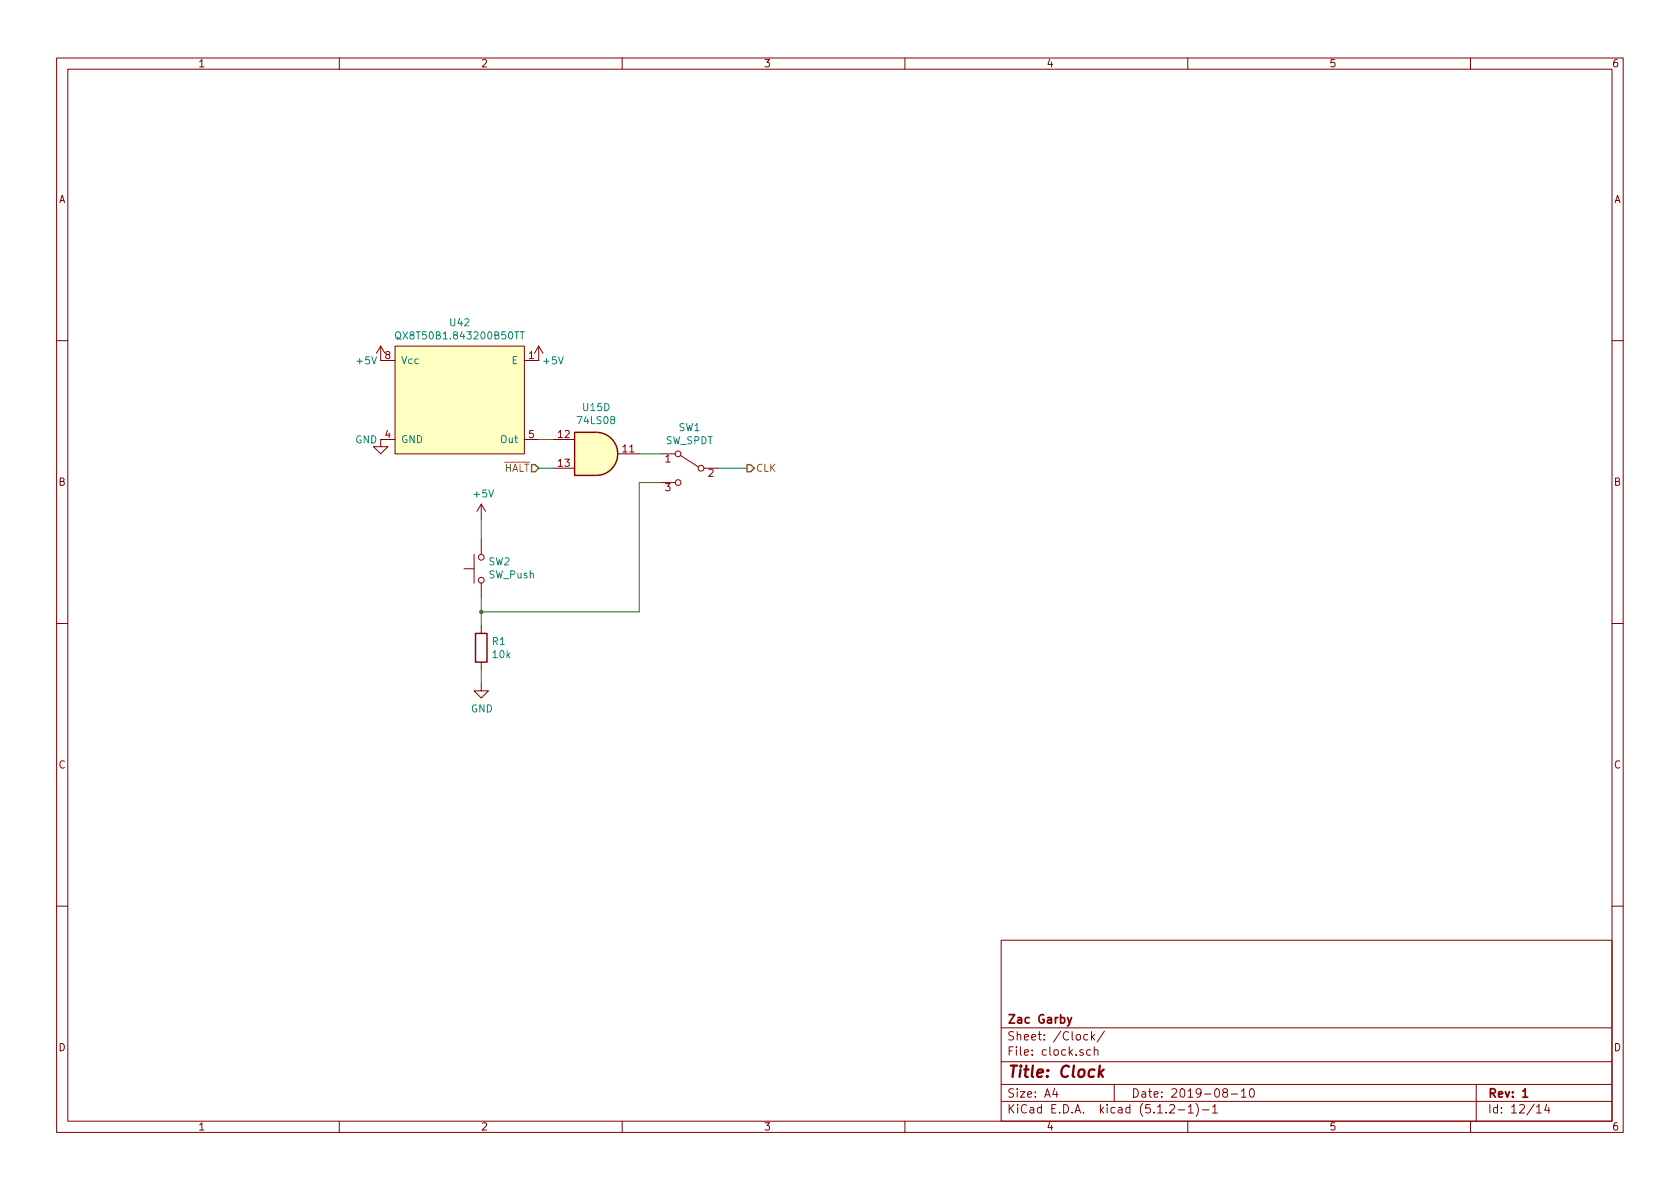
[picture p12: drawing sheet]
<svg xmlns="http://www.w3.org/2000/svg" width="297mm" height="210mm" viewBox="0 0 297 210" stroke-linecap="round" stroke-linejoin="round" font-family="sans-serif">
<g fill="none" stroke="#840000" stroke-width=".18">
<path d="M10 10.3h277v189.9h-277zM12 12.2h273v186.1h-273zM60 10.3v1.9M110 10.3v1.9M160 10.3v1.9M210 10.3v1.9M260 10.3v1.9M10 60.2h2M67.3 61.2v2.5h2.5M67.3 61.2l-.8 1.3M67.3 61.2l.8 1.3M69.8 61.2h22.9v19.1h-22.9z"/>
<path d="M69.8 77.7h-2.5v1.3h1.3l-1.3 1.3-1.3-1.3h1.3M92.7 77.7h2.5M95.2 61.2v2.5h-2.5M95.2 61.2l-.7 1.3M95.2 61.2l.8 1.3M97.8 77.7h3.8M285 60.2h2M83.8 98v5.1M85.1 89.1l-.8 1.3M85.1 89.1v2.6M85.1 95.5v2.5M85.1 89.1l.8 1.3"/>
<path d="M97.8 82.8h3.8M109.2 80.3h3.8M116.8 80.3h2.6M116.8 85.3h2.6M120.3 80.5l3.1 2M124.5 82.8h2.5M10 110.3h2M82 100.6h1.8M85.1 103.1v2.6M85.1 110.7v1.3M85.1 117.1v1.3M285 110.3h2"/>
<path d="M85.1 120.9v1.3h1.3l-1.3 1.2-1.3-1.2h1.3M10 160.2h2M177 166.3h108v32h-108zM285 160.2h2M60 198.3v1.9M110 198.3v1.9M160 198.3v1.9M177 194.8h108M177 191.8h108M177 187.8h108M177 181.8h108M186.5 192.5l-.4 1h1"/>
<path d="M186.8 193v1M192.3 183l-.4-.1-.3 .3 .1 .6 .2 .1 .4-.1M192.8 185.7l-.4-.1-.3 .3 .1 .6 .2 .1 .4-.1M193 182.4v1.5M193.1 183.4l.4 .5M193.5 185.7a.37 .37 0 0 1 .6 .1v.8M193.5 185.1v1.5M193.5 182.9l-.5 .6M195.3 182.3l-1.3 2M197 191.8v3M206.8 195.5l.2-.2h.4l.2 .2 .1 .3-.1 .2-.8 .8h.9M208.3 196.3h1.2"/>
<path d="M210 198.3v1.9M210.1 195.8l.4-.5v1.5M210.1 196.8h.9M211.5 195.1a1.71 1.71 0 0 1 0 2.3M212.6 196.3h1.1M214.4 195.8l.4-.5v1.5M214.4 196.8h.8M216.5 193.2l-.3-.3 .1-.2a.48 .48 0 0 1 .6-.1l.1 .2-.1 .3-.6 .1a.48 .48 0 0 0 0 .7l.2 .1 .5-.1v-.4l-.2-.3M217.7 193.5h1.1M219.5 193l.4-.5v1.5M219.5 194h.8M221.1 192.6l.2-.1a.8 .8 0 0 1 .5 .8 .8 .8 0 0 1-.5 .7 1 1 0 0 1-.2-1.4z"/>
<path d="M260 198.3v1.9M261 191.8v6.5M271.7 195.8l.4-.5v1.5M271.7 196.8h.8M273.5 195.2l-.4 1.1h.9M273.8 195.8v1"/>
<circle cx="85.1" cy="98.5" r=".51"/>
<circle cx="119.9" cy="85.3" r=".51"/>
<circle cx="119.9" cy="80.3" r=".51"/>
<circle cx="124" cy="82.8" r=".51"/>
<circle cx="85.1" cy="102.6" r=".51"/>
</g>
<path d="M188.7 179.9l.4 1M189.5 179.9l-.5 1.4-.3 .1M269.2 193l.5-.5v1.5M269.2 194h.9" fill="none" stroke="#840000" stroke-width=".3"/>
<path d="M194.5 188.4l-.3 2M194.5 189.7l.5 .7M195.1 189.1l-.8 .8" fill="none" stroke="#840000" stroke-width=".41"/>
<path d="M94 82.2h.6l.6 .6-.6 .6h-.6zM132.1 82.2h.6l.6 .6-.6 .6h-.6z" fill="none" stroke="#848400" stroke-width=".25"/>
<g fill="#ffffc2" stroke="#ffffc2" stroke-width=".18">
<path d="M69.8 61.2h22.9v19.1h-22.9z"/>
<path d="M105.4 76.4a3.8 3.8 0 0 1 3.8 3.9 3.8 3.8 0 0 1-3.8 3.8z"/>
<path d="M101.6 76.4h3.8v7.7h-3.8z"/>
</g>
<path d="M70 58.8l.3-.1a.47 .47 0 0 1 .5 .4l-.1 .7-.2 .1h-.4a1 1 0 0 1-.1-1.1zM70.2 59.6l.7 .5M92 58.7h.7M92.3 58.7v1.2" fill="none" stroke="#008484" stroke-width=".18"/>
<path d="M101.6 76.4h3.8a3.8 3.8 0 0 1 3.8 3.9 3.8 3.8 0 0 1-3.8 3.8h-3.8zM84.1 112h2v5.1h-2z" fill="none" stroke="#840000" stroke-width=".25"/>
<path d="M95.2 77.7h2.6M85.1 91.7v3.8M95.2 82.8h2.6M113 80.3h3.8M116.8 85.3h-3.8v22.9h-27.9M127 82.8h5.1M85.1 105.7v5M85.1 118.4v2.5" fill="none" stroke="#008400" stroke-width=".18"/>
<circle cx="85.1" cy="108.2" r=".25" fill="#008400" stroke="#008400" stroke-width=".25"/>
<text font-size="2.8" fill="#840000" x="178" y="190.5">Title: Clock</text>
<g font-size="2.1" fill="#840000">
<text x="178" y="184">Sheet: /Clock/</text>
<text x="178" y="181">Zac Garby</text>
<text x="178" y="186.7">File: clock.sch</text>
<text x="178" y="196.9">KiCad E.D.A. kicad (5.1.2-1)-1</text>
<text x="178" y="194.1">Size: A4</text>
<text x="200" y="194.1">Date: 2019-08-10</text>
<text x="263" y="194.1">Rev: 1</text>
<text x="263" y="196.9">Id: 12/14</text>
</g>
<g font-size="1.8" fill="#840000">
<text x="35" y="11.9">1</text>
<text x="85" y="11.9">2</text>
<text x="135" y="11.9">3</text>
<text x="185" y="11.9">4</text>
<text x="235" y="11.9">5</text>
<text x="285" y="11.9">6</text>
<text x="10.4" y="35.9">A</text>
<text x="285.4" y="35.9">A</text>
<text x="68.1" y="63.5">8</text>
<text x="93.5" y="63.5">1</text>
<text x="68.1" y="77.5">4</text>
<text x="93.5" y="77.5">5</text>
<text x="98.7" y="77.5">12</text>
<text x="98.7" y="82.5">13</text>
<text x="110.2" y="80">11</text>
<text x="117.6" y="81.8">1</text>
<text x="10.4" y="85.9">B</text>
<text x="117.6" y="86.9">3</text>
<text x="125.2" y="84.3">2</text>
<text x="285.4" y="85.9">B</text>
<text x="10.4" y="135.9">C</text>
<text x="285.4" y="135.9">C</text>
<text x="10.4" y="185.9">D</text>
<text x="285.4" y="185.9">D</text>
<text x="35" y="199.9">1</text>
<text x="85" y="199.9">2</text>
<text x="135" y="199.9">3</text>
<text x="185" y="199.9">4</text>
<text x="235" y="199.9">5</text>
<text x="285" y="199.9">6</text>
</g>
<g font-size="1.8" fill="#008484">
<text x="79.7" y="57.7">U42</text>
<text x="63.2" y="64.4">+5V</text>
<text x="70.9" y="64.4">Vcc</text>
<text x="71" y="60">QX8T50B1.843200B50TT</text>
<text x="90.5" y="64.4">E</text>
<text x="96.2" y="64.4">+5V</text>
<text x="102.3" y="75">74LS08</text>
<text x="103.1" y="72.7">U15D</text>
<text x="120" y="76.2">SW1</text>
<text x="62.8" y="78.4">GND</text>
<text x="70.9" y="78.4">GND</text>
<text x="88.6" y="78.4">Out</text>
<text x="117.6" y="78.6">SW_SPDT</text>
<text x="83.9" y="88">+5V</text>
<text x="86.4" y="100">SW2</text>
<text x="86.4" y="102.3">SW_Push</text>
<text x="87.1" y="114.1">R1</text>
<text x="87.2" y="116.4">10k</text>
<text x="83.3" y="126">GND</text>
</g>
<g font-size="1.8" fill="#848400">
<text x="89" y="83.4">HALT</text>
<text x="133.6" y="83.4">CLK</text>
</g>
</svg>
